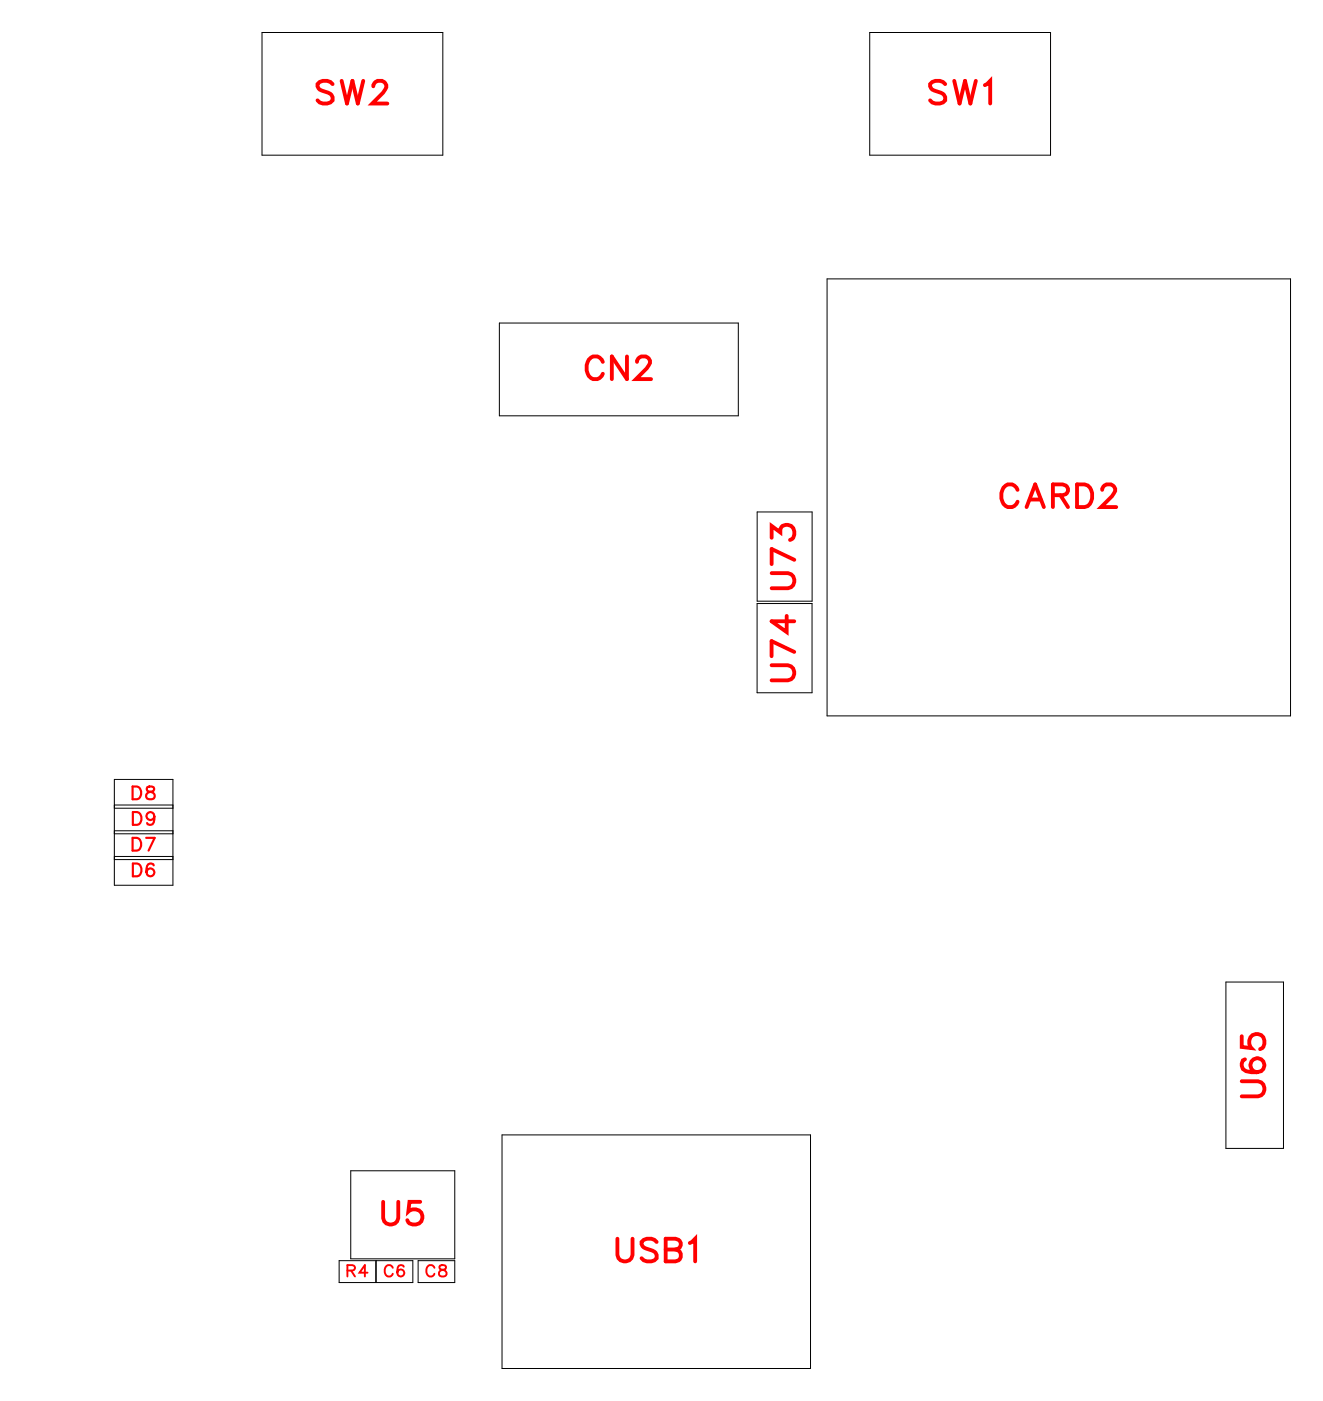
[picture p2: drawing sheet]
<svg xmlns="http://www.w3.org/2000/svg" width="41mm" height="44mm" viewBox="0 0 41 44" stroke-linecap="round" stroke-linejoin="round" font-family="sans-serif">
<g fill="none" stroke="#000" stroke-width=".03">
<path d="M8.2 1h5.6v3.9h-5.6zM15.6 10.1h7.5v2.9h-7.5zM23.7 18.9h1.7v2.8h-1.7zM23.7 16h1.7v2.8h-1.7zM25.9 8.7h14.4v13.7h-14.4zM27.2 1h5.6v3.9h-5.6zM3.6 24.4h1.8v3.3h-1.8zM3.6 26.8h1.8M3.6 26.9h1.8M3.6 26h1.8M3.6 25.3h1.8M3.6 26.1h1.8"/>
<path d="M3.6 25.2h1.8M10.6 39.4h2.3v.7h-2.3zM11 36.6h3.2v2.7h-3.2zM11.7 39.4v.7M13.1 39.4h1.1v.7h-1.1zM15.7 35.5h9.6v7.3h-9.6zM38.3 30.7h1.8v5.2h-1.8z"/>
</g>
<path d="M10.9 39.7h.2v-.1l-.2-.1v.4M11 39.7l.1 .2M11.5 39.8h-.3l.2-.3v.4M12.3 39.6a.13 .13 0 0 0-.2-.1 .13 .13 0 0 0-.1 .2v.1a.13 .13 0 0 0 .1 .1 .13 .13 0 0 0 .2-.1M12.6 39.6a.15 .15 0 0 0-.2 .1 .15 .15 0 0 0 .2 .2 .11 .11 0 0 0 0-.2 .11 .11 0 0 0-.2 .1M13.6 39.6a.13 .13 0 0 0-.2-.1 .13 .13 0 0 0-.1 .2v.1a.13 .13 0 0 0 .1 .1 .13 .13 0 0 0 .2-.1M13.8 39.6v.1l.2 .1a.12 .12 0 0 1-.2 .1 .12 .12 0 0 1-.1-.2l.2-.1z" fill="none" stroke="#f00" stroke-width=".06"/>
<g fill="none" stroke="#f00" stroke-width=".12">
<path d="M10.4 2.6l-.2-.1-.3 .1 .1 .2 .4 .2v.1l-.2 .1-.3-.1M10.7 2.5l.1 .7 .2-.7 .2 .7 .2-.7M11.7 2.7l.1-.2h.1l.2 .2-.1 .2-.4 .3h.5M18.8 11.3a.26 .26 0 0 0-.3-.2 .26 .26 0 0 0-.2 .3v.2a.26 .26 0 0 0 .3 .3 .26 .26 0 0 0 .2-.2M19.6 11.1v.8l-.5-.8v.8M19.9 11.3l.2-.2h.1l.1 .2-.1 .2-.3 .4h.5M24.1 17.9h.5l.2 .2-.1 .3h-.6M24.1 16.8v-.4l.3 .2a.24 .24 0 0 1 .4-.1 .24 .24 0 0 1-.1 .4M24.6 19.3v.5l-.5-.4h.7M24.8 17.5l-.7-.3v.4M29.6 2.6l-.2-.1-.3 .1v.2l.5 .2v.1l-.2 .1-.3-.1M29.8 2.5l.2 .7 .2-.7 .1 .7 .2-.7"/>
<path d="M30.8 2.7l.2-.2v.7M31.8 15.3a.26 .26 0 0 0-.3-.2 .26 .26 0 0 0-.2 .3v.2a.26 .26 0 0 0 .2 .3 .26 .26 0 0 0 .3-.2M32.1 15.9l.3-.8 .2 .8M32.2 15.6h.3M32.9 15.5l.4-.1 .1-.2-.5-.1v.8M33.2 15.5l.2 .4M33.7 15.1h.2a.38 .38 0 0 1 .3 .4 .38 .38 0 0 1-.3 .4h-.2zM34.5 15.3l.1-.2h.1l.2 .2-.1 .2-.4 .4h.5M12 37.6v.5l.2 .2 .2-.1 .1-.6M13.1 37.6h-.3v.3a.25 .25 0 0 1 .3 0 .25 .25 0 0 1 0 .3 .25 .25 0 0 1-.4-.1M19.3 38.7v.5l.2 .2 .2-.1 .1-.6M20.5 38.8l-.1-.1-.3 .1v.2l.4 .2v.1l-.1 .1-.3-.1"/>
<path d="M20.8 39.1h.5v.2l-.2 .1h-.3v-.7l.5 .1v.2l-.2 .1M21.6 38.9l.1-.2v.7M24.1 20.8h.5l.2 .2-.1 .2-.6 .1M24.8 20.4l-.7-.4v.5M38.8 33.8h.5l.2 .2-.1 .2-.6 .1M38.8 32.4v.3l.3 .1a.25 .25 0 0 1 0-.4 .25 .25 0 0 1 .4 0 .25 .25 0 0 1-.1 .4M38.9 33.1a.35 .35 0 0 0 .2 .5 .35 .35 0 0 0 .4-.3 .22 .22 0 0 0-.2-.2 .22 .22 0 0 0-.2 .2 .22 .22 0 0 0 .2 .2"/>
</g>
<path d="M4.1 26.2h.2a.21 .21 0 0 1 .1 .2 .21 .21 0 0 1-.1 .2h-.2zM4.1 24.6h.2a.21 .21 0 0 1 .1 .2 .21 .21 0 0 1-.1 .2h-.2zM4.2 27h.1a.21 .21 0 0 1 .1 .2 .21 .21 0 0 1-.1 .2h-.1zM4.2 25.4h.1a.21 .21 0 0 1 .1 .2 .21 .21 0 0 1-.1 .2h-.1zM4.6 26.2h.2l-.2 .4M4.6 24.6v.1l.2 .2a.13 .13 0 0 1-.1 .1 .13 .13 0 0 1-.1-.1l.2-.2v-.1zM4.8 27.1v-.1a.18 .18 0 0 0-.2 .2 .18 .18 0 0 0 .2 .2 .12 .12 0 0 0 0-.2 .12 .12 0 0 0-.2 .1M4.8 25.5a.12 .12 0 0 1-.1 .1 .12 .12 0 0 1-.1-.2 .12 .12 0 0 1 .2 0v.4l-.2-.1" fill="none" stroke="#f00" stroke-width=".07"/>
<g font-size="1.2" fill="#fff">
<text x="9.9" y="3.5">SW2</text>
<text x="29" y="3.5">SW1</text>
<text x="18.3" y="12.1">CN2</text>
<text x="31.2" y="16.1">CARD2</text>
<text x="25.1" y="21.3" transform="rotate(-90 25.1 21.3)">U74 U73</text>
<text x="39.8" y="34.3" transform="rotate(-90 39.8 34.3)">U65</text>
<text x="11.9" y="38.6">U5</text>
<text x="19.2" y="39.7">USB1</text>
</g>
<g font-size=".7" fill="#fff">
<text x="4.1" y="26.8">D7</text>
<text x="4.1" y="25.2">D8</text>
<text x="4.1" y="27.6">D6</text>
<text x="4.1" y="26">D9</text>
</g>
<g font-size=".6" fill="#fff">
<text x="10.8" y="40.1">R4 C6</text>
<text x="13.3" y="40.1">C8</text>
</g>
</svg>
